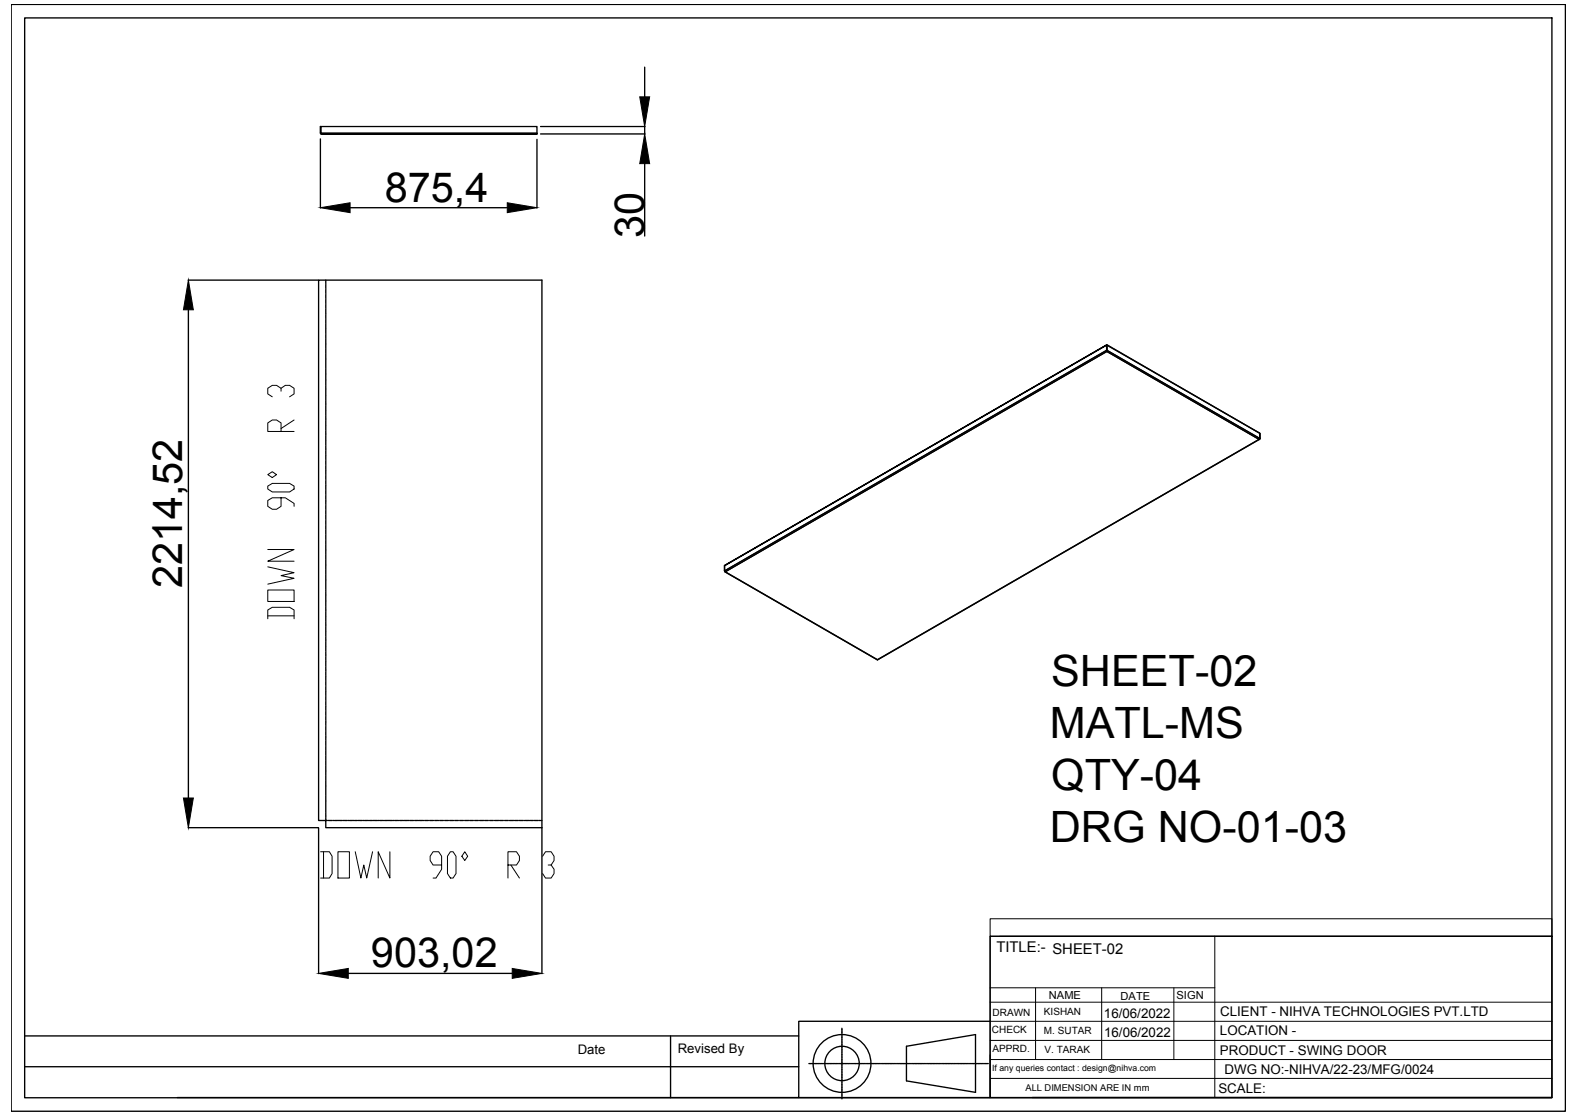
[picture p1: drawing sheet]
<svg xmlns="http://www.w3.org/2000/svg" width="297mm" height="210mm" viewBox="0 0 297 210" stroke-linecap="round" stroke-linejoin="round" font-family="sans-serif">
<!-- layer: 0 -->
<g fill="none" stroke="#000" stroke-width=".25">
<path d="M2.1 .8h292.6v208.4h-292.6zM4.6 3.4h287.5v203.3h-287.5zM121.4 12.6v5.6M60.3 23.8h.1M60.3 26.1v13M60.4 23.8l-.1 1.2zM60.4 25.2v-.2l.1 .2M60.5 25.2h40.6zM60.5 25.2l-.1-.2 .1 .2M65.9 39.1h29.6M101.1 25v-1.2h-40.7v1.2h40.7v.2M101.1 26.2v12.9"/>
<path d="M101.8 23.8h19.6M101.8 25.2h19.6M121.4 23.8v1.4M121.4 30.8v13.6M35.4 52.7h24.5M35.5 58.3v91.9M61.3 52.7v.6M61.3 53.4v.1M61.3 53.7v.6M61.3 54.4v.1M61.3 54.6v.6M61.3 55.3v.1"/>
<path d="M61.3 55.6v.5M61.3 56.2v.2M61.3 56.5v.6M61.3 57.2v.1M61.3 57.4v.6M61.3 58.2v.1M61.3 58.4v.6M61.3 59.1v.1M61.3 59.3v.6M61.3 60.1h.1M61.3 60.3v.6M61.3 61v.1"/>
<path d="M61.3 61.2v.6M61.3 61.9v.1M61.3 62.2v.6M61.3 62.9v.1M61.3 63.1v.6M61.3 63.8v.2M61.3 64.1v.6M61.3 64.8v.1M61.3 65v.6M61.3 65.7v.1M61.3 65.9v.6M61.3 66.7v.1"/>
<path d="M61.3 66.9v.6M61.3 67.6v.1M61.3 67.8v.6M61.3 68.6v.1M61.3 68.8v.6M61.3 69.5v.1M61.3 69.8v.5M61.3 70.4v.2M61.3 70.7v.6M61.3 71.4v.1M61.3 71.6v.6M61.3 72.3v.2"/>
<path d="M61.3 72.6v.6M61.3 73.3v.1M61.3 73.5v.6M61.3 74.2v.2M61.3 74.5v.5M61.3 75.2v.1M61.3 75.4v.6M61.3 76.1v.1M61.3 76.4v.5M61.3 77.1v.1M61.3 77.3v.6M61.3 78v.1"/>
<path d="M61.3 78.3v.6M61.3 78.9v.2M61.3 79.2v.6M61.3 79.9v.1M208.3 65v.9l-71.9 41.6v-1M208.3 65.9l.1 .3v-.3M208.4 65v.9l28.7 16.6M208.4 64.9l28.7 16.7v.9v-.9zM61.3 80.1v.6M61.3 80.8v.2M61.3 81.1v.6M61.3 81.8v.1"/>
<path d="M61.3 82v.6M61.3 82.7v.2M61.3 83v.6M61.3 83.7v.1M61.3 83.9v.6M61.3 84.6v.1M61.3 84.9v.6M61.3 85.6v.1M61.3 85.8v.6M61.3 86.5v.1M61.3 86.8v.6M61.3 87.5v.1"/>
<path d="M61.3 87.7v.6M61.3 88.4v.1M61.3 88.6v.6M61.3 89.4v.1M61.3 89.6v.6M61.3 90.3v.1M61.3 90.5v.6M61.3 91.3v.1M61.3 91.5v.6M61.3 92.2v.1M61.3 92.4v.6M61.3 93.2h.1"/>
<path d="M61.3 93.4v.6M61.3 94.1v.1M61.3 94.3v.6M61.3 95v.2M61.3 95.3v.6M61.3 96v.1M61.3 96.2v.6M61.3 96.9v.2M61.3 97.2v.5M61.3 97.9v.1M61.3 98.1v.6M61.3 98.8v.1"/>
<path d="M61.3 99v.6M61.3 99.8v.1M237 82.7l-71.8 41.5M237.1 82.7l.1-.2-.1 .2M61.3 100v.6M61.3 100.7v.1M61.3 101v.5M61.3 101.7v.1M61.3 101.9v.6M61.3 102.6v.1M61.3 102.9v.5M61.3 103.5v.2"/>
<path d="M61.3 103.8v.6M61.3 104.5v.1M61.3 104.7v.6M61.3 105.4v.2M61.3 105.7v.6M61.3 106.4v.1M61.3 106.6v.6M61.3 107.3v.1M61.3 107.6v.5M61.3 108.3v.1M61.3 108.5v.6M61.3 109.2v.1"/>
<path d="M61.3 109.5v.6M61.3 110.2v.1M61.3 110.4v.6M61.3 111.1v.1M61.3 111.4v.6M61.3 112v.2M61.3 112.3v.6M61.3 113v.1M61.3 113.2v.6M61.3 113.9v.2M61.3 114.2v.6M61.3 114.9v.1"/>
<path d="M61.3 115.1v.6M61.3 115.9v.1M61.3 116.1v.6M61.3 116.8v.1M61.3 117v.6M61.3 117.7v.1M61.3 118v.6M61.3 118.7v.1M61.3 118.9v.6M61.3 119.6v.1M61.3 119.9v.6M136.4 106.5l71.9-41.6-71.9 41.6v1"/>
<path d="M136.5 107.6l-.1-.2 .1 .3 28.7 16.5M136.5 107.6l71.9-41.4 28.6 16.5-71.8 41.5zM61.3 120.6v.1M61.3 120.8v.6M61.3 121.5v.2M61.3 121.7v.6M61.3 122.5v.1M61.3 122.7v.6M61.3 123.4v.1M61.3 123.6v.6M61.3 124.4v.1M61.3 124.6v.6"/>
<path d="M61.3 125.3v.1M61.3 125.5v.6M61.3 126.2v.2M61.3 126.5v.6M61.3 127.2v.1M61.3 127.4v.6M61.3 128.1v.2M61.3 128.4v.6M61.3 129.1v.1M61.3 129.3v.6M61.3 130v.2M61.3 130.2v.6"/>
<path d="M61.3 131v.1M61.3 131.2v.6M61.3 131.9v.1M61.3 132.2v.5M61.3 132.9v.1M61.3 133.1v.6M61.3 133.8v.1M61.3 134.1v.5M61.3 134.8v.1M61.3 135v.6M61.3 135.7v.1M61.3 135.9v.6"/>
<path d="M61.3 136.6v.2M61.3 136.9v.6M61.3 137.6v.1M61.3 137.8v.6M61.3 138.5v.2M61.3 138.8v.5M61.3 139.5v.1M61.3 139.7v.6M35.4 155.8h24.5M60 155.9v27.4M61.3 153.9v.6h.3M61.3 140.4v.1"/>
<path d="M61.3 140.7v.6M61.3 141.4v.1M61.3 141.6v.6M61.3 142.3v.1M61.3 142.6v.6M61.3 143.3v.1M61.3 143.5v.6M61.3 144.2v.1M61.3 144.5v.6M61.3 145.1v.2M61.3 145.4v.6M61.3 146.1v.1"/>
<path d="M61.3 146.3v.6M61.3 147.1v.1M61.3 147.3v.6M61.3 148v.1M61.3 148.2v.6M61.3 149h.1M61.3 149.2v.6M61.3 149.9v.1M61.3 150.1v.6M61.3 150.8v.1M61.3 151.1v.6M61.3 151.8v.1"/>
<path d="M61.3 152v.6M61.3 152.7v.2M61.3 153v.6M61.3 153.7v.1M61.8 154.5h.1M62 154.5h.6M62.7 154.5h.1M62.9 154.5h.6M63.6 154.5h.1M63.9 154.5h.6M64.6 154.5h.1M64.8 154.5h.6"/>
<path d="M65.5 154.5h.1M65.8 154.5h.6M66.4 154.5h.2M66.7 154.5h.6M67.4 154.5h.1M67.6 154.5h.6M68.4 154.5h.1M68.6 154.5h.6M69.3 154.5h.1M69.5 154.5h.6M70.3 154.5h.1M70.5 154.5h.6"/>
<path d="M71.2 154.5h.1M71.4 154.5h.6M72.2 154.5h.1M72.4 154.5h.6M73.1 154.5h.1M73.3 154.5h.6M74 154.5h.2M74.3 154.5h.6M75 154.5h.1M75.2 154.5h.6M75.9 154.5h.2M76.1 154.5h.6"/>
<path d="M76.9 154.5h.1M77.1 154.5h.6M77.8 154.5h.1M78 154.5h.6M78.8 154.5h.1M79 154.5h.6M79.7 154.5h.1M80 154.5h.5M80.7 154.5h.1M80.9 154.5h.6M81.6 154.5h.1M81.9 154.5h.5"/>
<path d="M82.5 154.5h.2M82.8 154.5h.6M83.5 154.5h.1M83.7 154.5h.6M84.4 154.5h.2M84.7 154.5h.5M85.4 154.5h.1M85.6 154.5h.6M86.3 154.5h.1M86.6 154.5h.6M87.3 154.5h.1M87.5 154.5h.6"/>
<path d="M88.2 154.5h.1M88.5 154.5h.6M89.2 154.5h.1M89.4 154.5h.6M90.1 154.5h.1M90.4 154.5h.6M91 154.5h.2M91.3 154.5h.6M92 154.5h.1M92.2 154.5h.6M92.9 154.5h.2M93.2 154.5h.6"/>
<path d="M93.9 154.5h.1M94.1 154.5h.6M94.9 154.5h.1M95.1 154.5h.6M95.8 154.5h.1M96 154.5h.6M96.7 154.5h.1M97 154.5h.6M97.7 154.5h.1M97.9 154.5h.6M98.6 154.5h.1M98.9 154.5h.6"/>
<path d="M99.6 154.5h.1M99.8 154.5h.6M100.5 154.5h.2M100.7 154.5h.6M101.5 154.5h.1M101.7 154.5h.3M102 155.8h-40.7v-1.3h-1.3v-101.8h42v130.6M186.4 176.3h105.7v30.3h-105.7zM4.6 195h145.8M65.6 183.2h30.8M126.2 195v11.7M158.5 193.6v1.1"/>
<path d="M158.5 194.8v.3M158.5 195.2v.4M158.5 195.7h.1M158.5 195.8v.4M158.5 196.3v1.2M158.5 197.6v.4M158.5 198.1h.1M158.5 198.2v.4M158.5 198.7v.3M158.5 199.1v1.2M170.6 197l13-2.2v10.8l-13-2.1zM186.4 192.3h-36v14.3h-117"/>
<path d="M4.6 200.8h145.8M150.4 206.6h36M152.3 200.2h.3M152.7 200.2h1.2M154 200.2h.4M154.5 200.2h.3M154.9 200.2h.1M155.1 200.2h.3M155.5 200.2h1.2M156.8 200.2h.4M157.3 200.2h.4M157.8 200.2h.1"/>
<path d="M157.9 200.2h.4M158.4 200.2h1.2M158.5 200.4v.4M158.5 200.9h.1M158.5 201v.4M158.5 201.5v.4M158.5 202v1.2M158.5 203.3v.4M158.5 203.7v.1M158.5 203.9v.3M158.5 204.3v1.7M158.5 206.1v.4"/>
<path d="M158.5 206.6h.1M158.5 206.7v.2M159.7 200.2h.3M160.1 200.2h.1M160.3 200.2h.2M160.6 200.2h.1M160.7 200.2h.4M161.2 200.2h1.2M162.5 200.2h.4M163 200.2h.1M163.1 200.2h.4M163.6 200.2h.3"/>
<path d="M164 200.2h1.3M165.3 200.2h.4M165.8 200.2h.1M165.9 200.2h.4M166.4 200.2h1.7M168.2 200.2h.4M168.6 200.2h.1M168.8 200.2h.3M169.2 200.2h1.7M171 200.2h.4M171.5 200.2h.1M171.6 200.2h.4"/>
<path d="M172.1 200.2h1.7M173.8 200.2h.4M174.3 200.2h.1M174.4 200.2h.4M174.9 200.2h1.2M176.2 200.2h.4M176.7 200.2h.4M177.2 200.2h.1M177.3 200.2h.4M177.7 200.2h1.3M179.1 200.2h.3M179.5 200.2h.4"/>
<path d="M180 200.2h.1M180.1 200.2h.4M180.6 200.2h1.2M181.9 200.2h.4M182.4 200.2h.1M182.5 200.2h.2M182.8 200.2h.1M183 200.2h.3M183.4 200.2h1.2M184.7 200.2h.4M185.2 200.2h.1M185.3 200.2h.4"/>
<path d="M185.8 200.2h.2M194.3 206.6h97.8"/>
<circle cx="158.5" cy="200.2" r="5.4"/>
<circle cx="158.5" cy="200.2" r="3.2"/>
</g>
<g fill="none" stroke="#000" stroke-width=".19">
<path d="M60.4 25.2h.1M208.3 65.9l.1 .3M208.3 65.9l-71.9 41.6M208.3 64.9v1M208.4 65.9v.3M208.4 66.2l-71.9 41.5M208.4 66.2l28.6 16.5M208.4 64.9v1l28.7 16.6M186.4 173h105.7v3.3h-105.7zM186.4 176.3v30.3M188.2 176.3h103.9M228.7 176.3v30.3"/>
<path d="M186.4 199.5h105.7M186.4 195.9h105.7M186.4 192.3h105.7M186.4 188.7h105.7M186.4 186h42.3M194.9 186v13.5M207.4 186v13.5M221 186v13.5M186.4 203h105.7"/>
</g>
<path d="M120.4 18.2h1.9l-.9 5.6zM60.3 39.1l5.6-.9v1.8zM95.5 38.2l5.6 .9-5.6 .9zM121.4 25.2l.9 5.6h-1.9zM35.5 52.7l.9 5.6h-1.9zM34.5 150.2h1.9l-.9 5.6zM60 183.2l5.6-.9v1.9zM96.4 182.3l5.6 .9-5.6 1z" fill="#000" stroke="#000" stroke-width=".19"/>
<g font-size="8.8">
<text x="56.1" y="117.8" transform="rotate(-90 56.1 117.8)">DOWN 90° R 3</text>
<text x="59.3" y="166.5">DOWN 90° R 3</text>
</g>
<g font-size="8.1">
<text x="197.9" y="129.1">SHEET-02</text>
<text x="197.6" y="138.9">MATL-MS</text>
<text x="197.9" y="148.7">QTY-04</text>
<text x="197.6" y="158.5">DRG NO-01-03</text>
</g>
<g font-size="7.8">
<text x="72.4" y="38">875,4</text>
<text x="121.2" y="44.7" transform="rotate(-90 121.2 44.7)">30</text>
<text x="34.3" y="110.8" transform="rotate(-90 34.3 110.8)">2214,52</text>
<text x="69.8" y="182.1">903,02</text>
</g>
<text font-size="2.8" x="187.6" y="179.2">TITLE:- SHEET-02</text>
<g font-size="2.5">
<text x="207.8" y="191.6">16/06/2022</text>
<text x="229.7" y="191.3">CLIENT - NIHVA TECHNOLOGIES PVT.LTD</text>
<text x="207.8" y="195.2">16/06/2022</text>
<text x="229.6" y="194.9">LOCATION -</text>
<text x="108.7" y="198.5">Date</text>
<text x="127.6" y="198.2">Revised By</text>
<text x="229.6" y="198.5">PRODUCT - SWING DOOR</text>
<text x="230.5" y="202.1">DWG NO:-NIHVA/22-23/MFG/0024</text>
<text x="229.3" y="205.7">SCALE:</text>
</g>
<g font-size="2.1">
<text x="197.4" y="188.1">NAME</text>
<text x="210.9" y="188.2">DATE</text>
<text x="221.5" y="188">SIGN</text>
</g>
<g font-size="1.9">
<text x="186.8" y="191.2">DRAWN</text>
<text x="196.5" y="191.1">KISHAN</text>
<text x="186.7" y="194.4">CHECK</text>
<text x="186.8" y="198">APPRD.</text>
<text x="196.5" y="194.7">M. SUTAR</text>
<text x="196.6" y="198.3">V. TARAK</text>
</g>
<text font-size="1.8" x="193" y="205.4">ALL DIMENSION ARE IN mm</text>
<text font-size="1.6" x="186.8" y="201.7">If any queries contact : design@nihva.com</text>
</svg>
